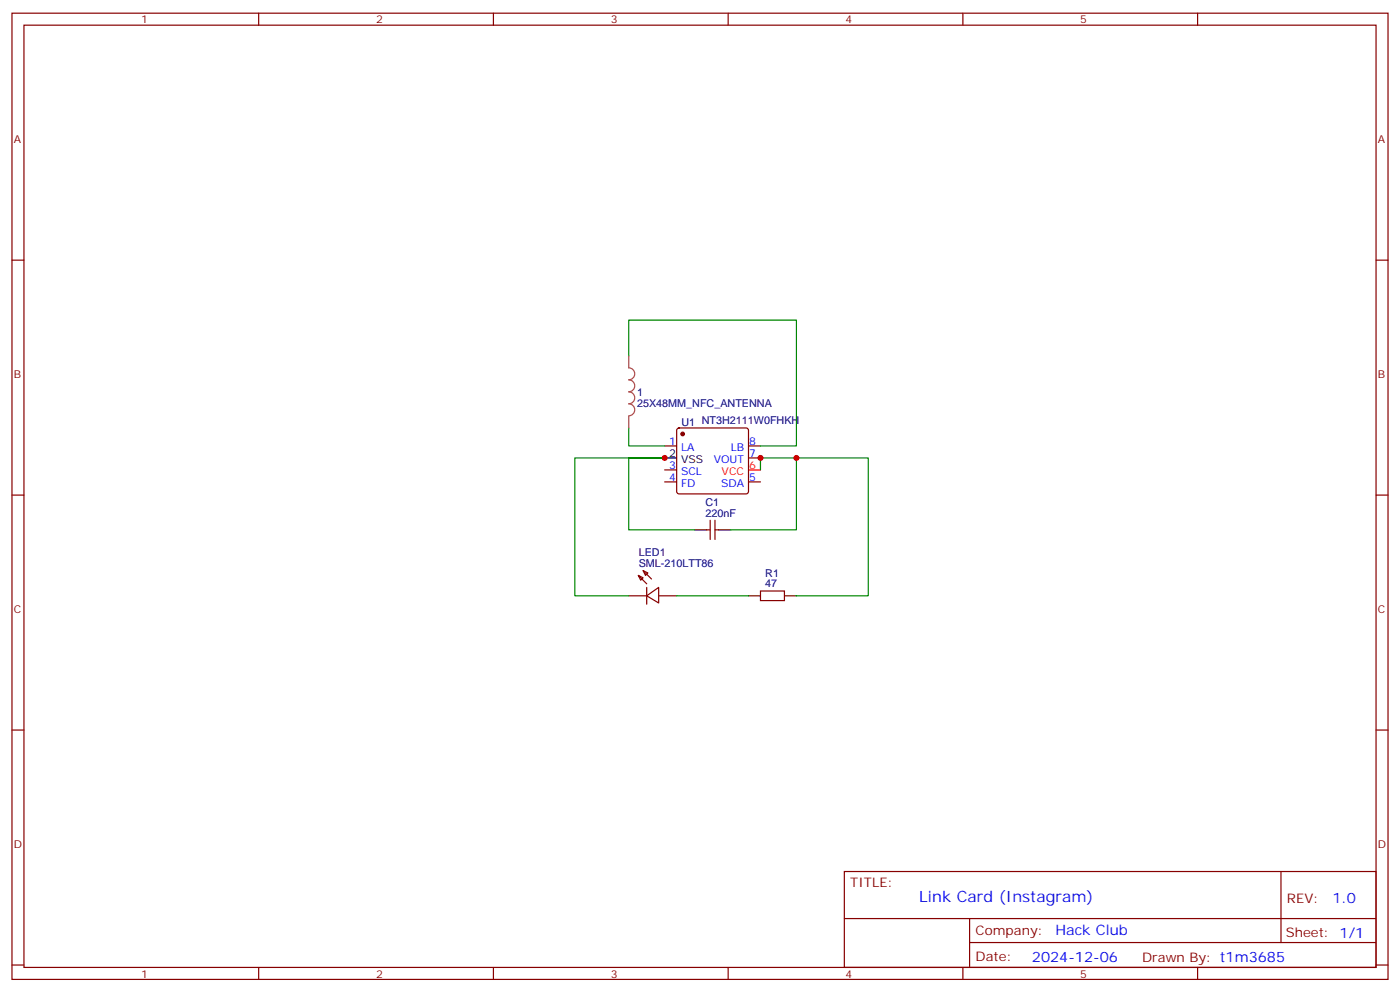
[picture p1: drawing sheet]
<svg xmlns="http://www.w3.org/2000/svg" width="412mm" height="292mm" viewBox="0 0 412 292" stroke-linecap="round" stroke-linejoin="round" font-family="sans-serif">
<g fill="none" stroke="#870000" stroke-width=".35">
<path d="M3.5 3.9h405.4v284.3h-405.4zM7.1 7.4h398.2v277.3h-398.2zM76.2 3.9v3.5M145.3 3.9v3.5M214.5 3.9v3.5M283.6 3.9v3.5M352.8 3.9v3.5M3.5 76.6h3.6M405.3 76.6h3.6M195.8 131.2h3.5M195.8 138.3h3.5M199.6 126.1l.4-.2h19.8l.5 .2 .2 .5v18l-.2 .5-.5 .2h-19.8l-.5-.2-.2-.5v-18z"/>
<path d="M220.5 131.2h3.5M220.5 134.8h3.5M3.5 145.7h3.6M195.8 141.8h3.5M208.1 155.9h1.1M209.2 153.1v5.7M210.6 153.1v5.7M210.6 155.9h1.1M220.5 141.8h3.5M405.3 145.7h3.6M185.2 175.3h5.3M188 169.3l1.4 .7-.7 .7z"/>
<path d="M188 169.3l2.5 2.5M189.4 167.9l1.5 .7-.8 .7zM189.4 167.9l2.5 2.5M190.5 175.3l3.5-2.4v4.5zM190.5 172.9v4.9M194 175.3h5.3M224 173.9h7.1v2.8h-7.1zM3.5 214.8h3.6M405.3 214.8h3.6M248.7 256.5h156.6v28.2h-156.6zM377.3 256.5v20.9M248.7 270.3h156.5"/>
<path d="M285.6 277.4h119.6M285.6 270.3v14.1M3.5 284h3.6M76.2 284.7v3.5M145.3 284.7v3.5M214.5 284.7v3.5M283.6 284.7v3.5M352.8 284.7v3.5M405.3 284h3.6"/>
</g>
<path d="M220.5 138.3h3.5" fill="none" stroke="#f00" stroke-width=".35"/>
<path d="M195.8 134.8h3.5M204.6 155.9h3.5M211.7 155.9h3.5M220.5 175.3h3.5M231.1 175.3h3.5" fill="none" stroke="#000" stroke-width=".35"/>
<circle cx="201.1" cy="127.7" r=".53" fill="#870000" stroke="#870000" stroke-width=".35"/>
<path d="M185.2 104.8v-10.6h49.4v37h-10.6M185.2 125.9v5.3h10.6M224 138.3v-3.5h10.6v21.1h-19.4M234.6 134.8h21.2v40.5h-21.2M204.6 155.9h-19.4v-21.1h10.6h-26.5v40.5h15.9M199.3 175.3h21.2" fill="none" stroke="#008700" stroke-width=".35"/>
<path d="M185.2 104.8v3.4a1.76 1.76 0 0 1 1.8 1.8 1.76 1.76 0 0 1-1.8 1.8 1.76 1.76 0 0 1 1.8 1.7 1.76 1.76 0 0 1-1.8 1.8 1.76 1.76 0 0 1 1.8 1.8 1.76 1.76 0 0 1-1.8 1.7 1.76 1.76 0 0 1 1.8 1.8 1.76 1.76 0 0 1-1.8 1.8M185.2 122.5v3.4" fill="none" stroke="#a64a4a" stroke-width=".35"/>
<g fill="#c00">
<circle cx="234.6" cy="134.8" r=".88"/>
<circle cx="224" cy="134.8" r=".88"/>
<circle cx="195.8" cy="134.8" r=".88"/>
</g>
<text font-size="4.6" fill="#00f" x="270.8" y="265.5">Link Card (Instagram)</text>
<g font-size="4.2" fill="#00f">
<text x="392.5" y="265.7">1.0</text>
<text x="310.9" y="275.3">Hack Club</text>
<text x="304" y="283.1">2024-12-06</text>
</g>
<g font-size="3.9" fill="#800">
<text x="250.5" y="261.1">TITLE:</text>
<text x="379.1" y="265.7">REV:</text>
<text x="287.4" y="275.3">Company:</text>
<text x="378.7" y="275.9">Sheet: 1/1</text>
<text x="287.4" y="282.9">Date:</text>
<text x="336.4" y="283">Drawn By: t1m3685</text>
</g>
<g font-size="3.2" fill="#800">
<text x="41.6" y="6.9">1</text>
<text x="110.8" y="6.9">2</text>
<text x="179.9" y="6.9">3</text>
<text x="249.1" y="6.9">4</text>
<text x="318.2" y="6.9">5</text>
<text x="4.1" y="42">A</text>
<text x="405.9" y="42">A</text>
<text x="4.1" y="111.1">B</text>
<text x="405.9" y="111.1">B</text>
<text x="4.1" y="180.3">C</text>
<text x="405.9" y="180.3">C</text>
<text x="4.1" y="249.4">D</text>
<text x="405.9" y="249.4">D</text>
<text x="41.6" y="287.7">1</text>
<text x="110.8" y="287.7">2</text>
<text x="179.9" y="287.7">3</text>
<text x="249.1" y="287.7">4</text>
<text x="318.2" y="287.7">5</text>
</g>
<g font-size="3.2" fill="#000080">
<text x="187.7" y="119.7">25X48MM_NFC_ANTENNA</text>
<text x="187.7" y="116.5">1</text>
<text x="200.7" y="125.3">U1 NT3H2111W0FHKH</text>
<text x="207.8" y="148.9">C1</text>
<text x="207.8" y="152">220nF</text>
<text x="188.1" y="163.7">LED1</text>
<text x="188.1" y="166.9">SML-210LTT86</text>
<text x="225.4" y="172.9">47</text>
<text x="225.4" y="169.7">R1</text>
</g>
<g font-size="3.2" fill="#00f">
<text x="197.1" y="130.9">1</text>
<text x="220.7" y="130.9">8</text>
<text x="197.1" y="137.9">3</text>
<text x="200.6" y="132.6">LA</text>
<text x="210.2" y="136.2">VOUT</text>
<text x="215.2" y="132.6">LB</text>
<text x="220.7" y="134.4">7</text>
<text x="197.1" y="141.5">4</text>
<text x="200.6" y="143.2">FD</text>
<text x="200.6" y="139.7">SCL</text>
<text x="212.4" y="143.2">SDA</text>
<text x="220.7" y="141.5">5</text>
</g>
<g font-size="3.2">
<text x="197.1" y="134.4">2</text>
<text x="200.6" y="136.2">VSS</text>
</g>
<g font-size="3.2" fill="#f00">
<text x="220.7" y="137.9">6</text>
<text x="212.6" y="139.7">VCC</text>
</g>
</svg>
